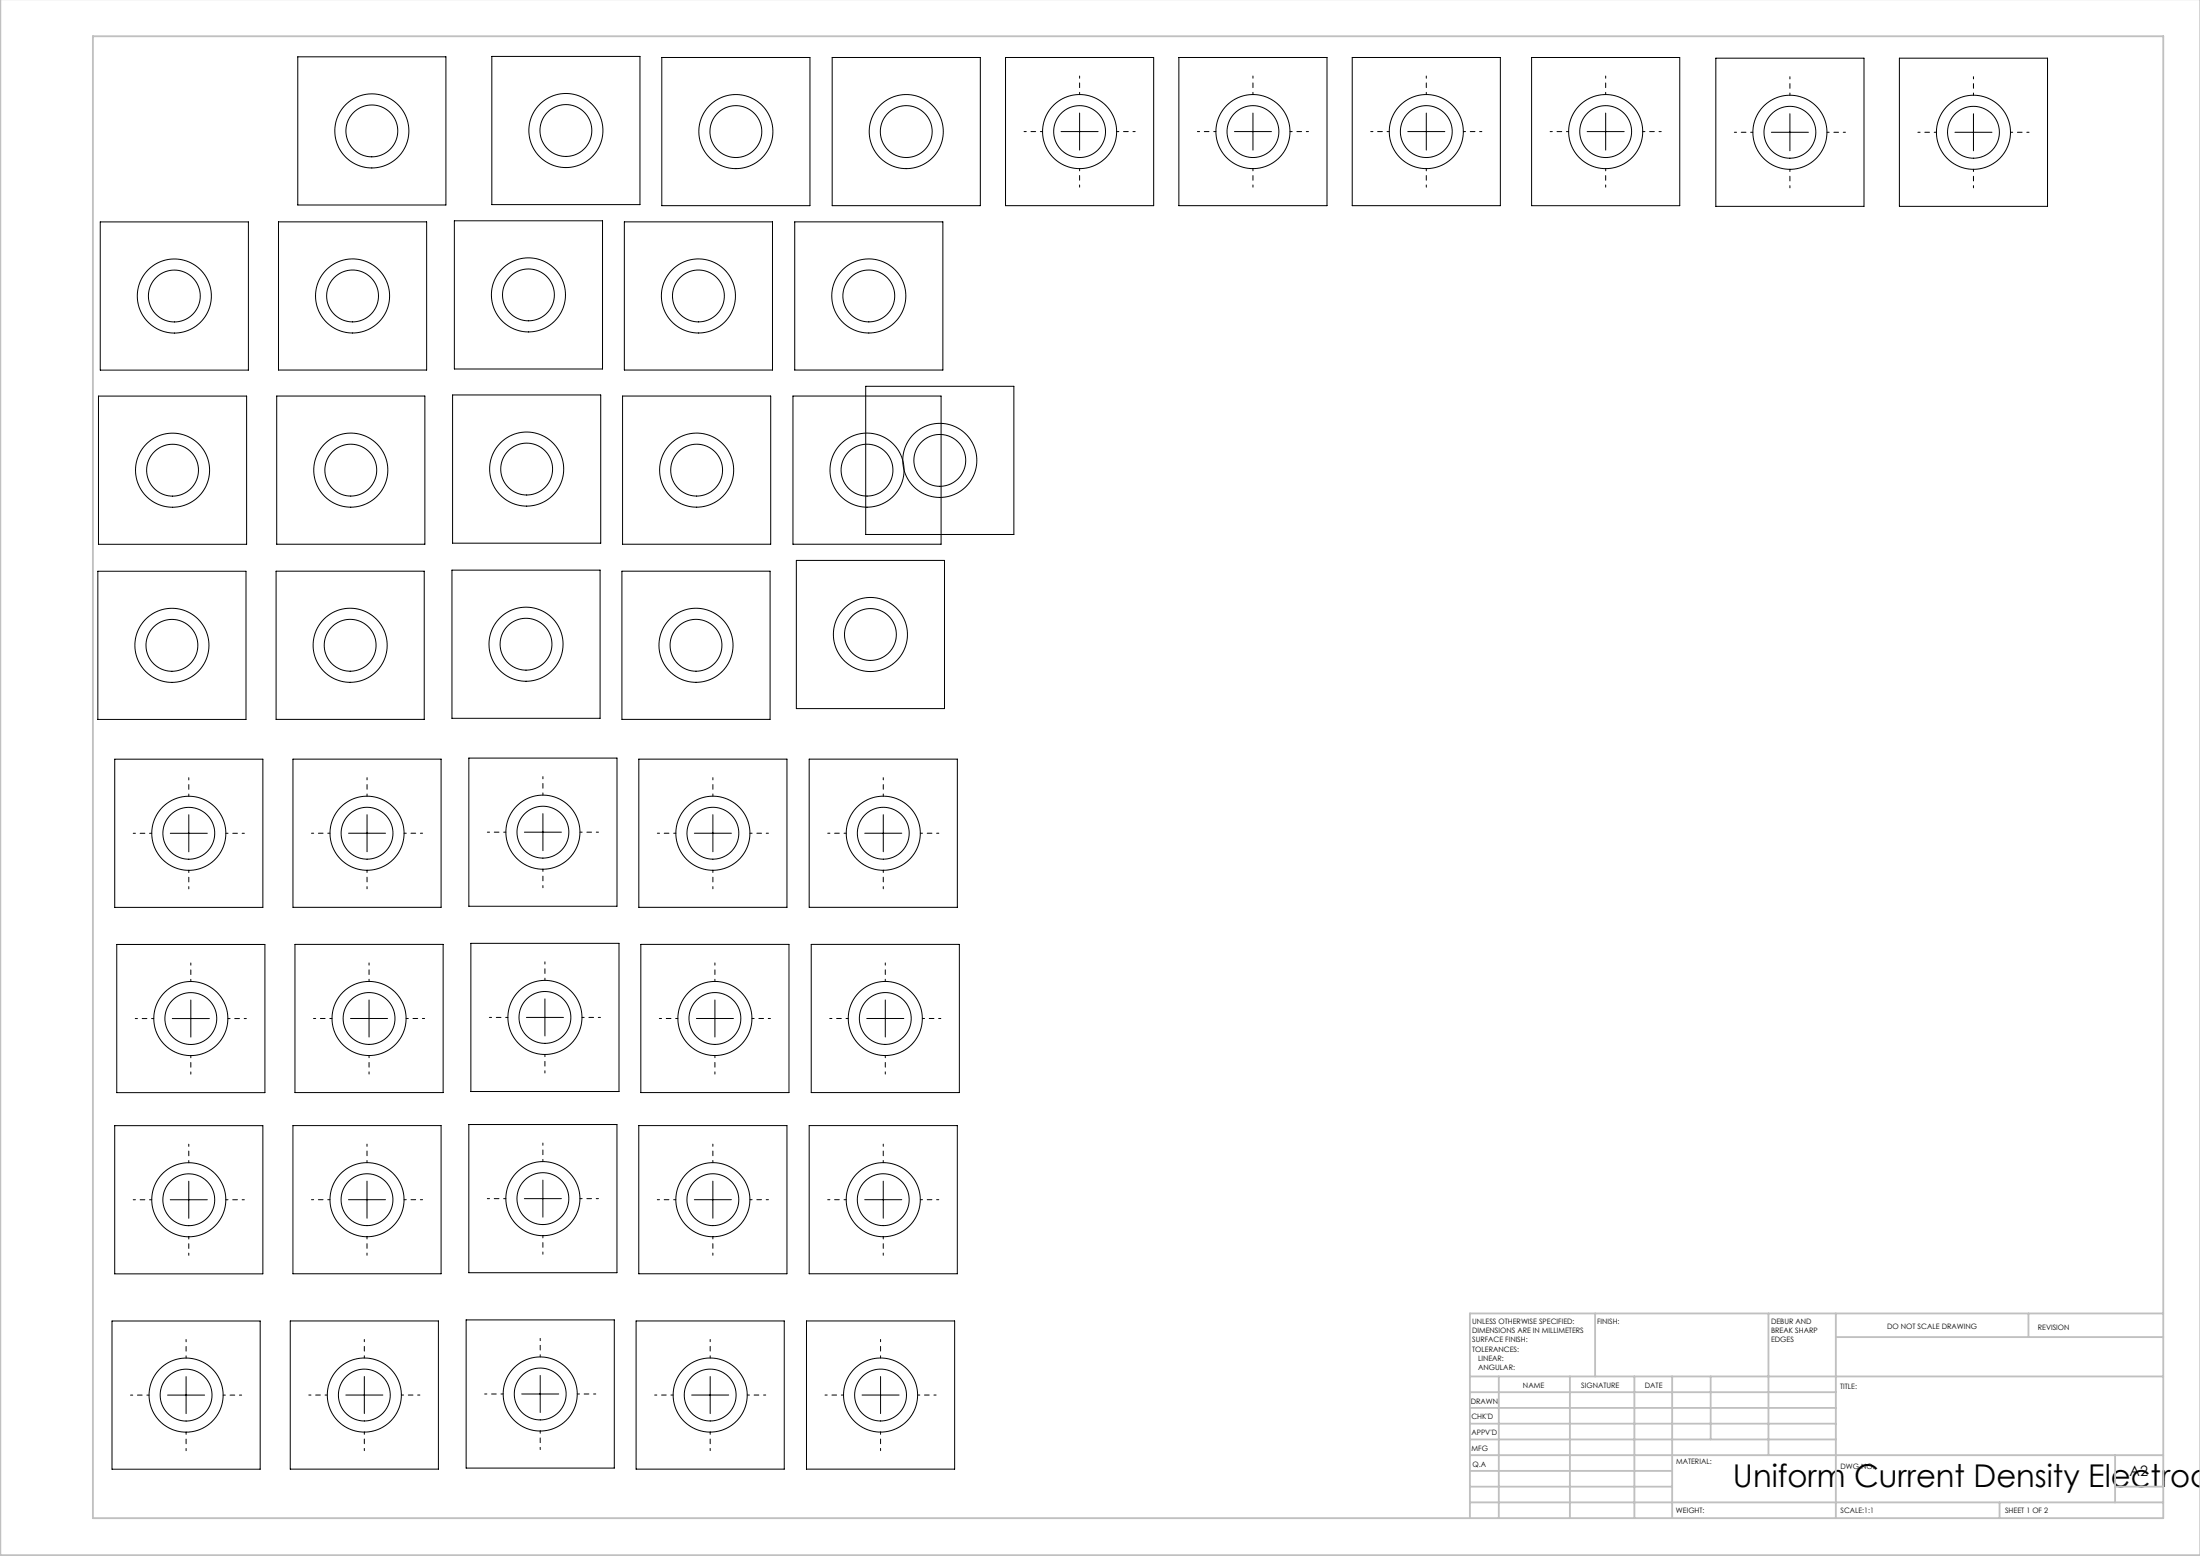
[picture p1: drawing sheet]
<svg xmlns="http://www.w3.org/2000/svg" width="594mm" height="420mm" viewBox="0 0 594 420" stroke-linecap="round" stroke-linejoin="round" font-family="sans-serif">
<g fill="none" stroke="#000" stroke-width=".27" stroke-dasharray="15.2 1.3 1.3 1.3" stroke-dashoffset="14.6">
<path d="M281.5 35.5h-5M291.5 25.5v-5M301.5 35.5h5M328.3 35.5h-5M338.3 25.5v-5M348.3 35.5h5M375.1 35.5h-5M385.1 25.5v-5M395.1 35.5h5M423.5 35.5h-5M433.5 25.5v-5M443.5 35.5h5"/>
<path d="M473.3 35.7h-5M483.3 25.7v-5M493.3 35.7h5M522.8 35.7h-5M532.8 25.7v-5M542.8 35.7h5M291.5 45.5v5M338.3 45.5v5M385.1 45.5v5M433.5 45.5v5M483.3 45.7v5M532.8 45.7v5"/>
<path d="M51 214.9v-5M99.1 214.9v-5M146.6 214.6v-5M192.5 214.9v-5M238.5 214.9v-5M41 224.9h-5M51 234.9v5M61 224.9h5M89.1 224.9h-5M99.1 234.9v5M109.1 224.9h5M136.6 224.6h-5"/>
<path d="M146.6 234.6v5M156.6 224.6h5M182.5 224.9h-5M192.5 234.9v5M202.5 224.9h5M228.5 224.9h-5M238.5 234.9v5M248.5 224.9h5M41.5 274.9h-5M51.5 264.9v-5M61.5 274.9h5M89.6 274.9h-5"/>
<path d="M99.6 264.9v-5M109.6 274.9h5M137.1 274.6h-5M147.1 264.6v-5M157.1 274.6h5M183 274.9h-5M193 264.9v-5M203 274.9h5M229 274.9h-5M239 264.9v-5M249 274.9h5M51.5 284.9v5"/>
<path d="M99.6 284.9v5M147.1 284.6v5M193 284.9v5M239 284.9v5M51 313.8v-5M99.1 313.8v-5M146.6 313.5v-5M192.5 313.8v-5M238.5 313.8v-5M41 323.8h-5M51 333.8v5M61 323.8h5"/>
<path d="M89.1 323.8h-5M99.1 333.8v5M109.1 323.8h5M136.6 323.5h-5M146.6 333.5v5M156.6 323.5h5M182.5 323.8h-5M192.5 333.8v5M202.5 323.8h5M228.5 323.8h-5M238.5 333.8v5M248.5 323.8h5"/>
<path d="M40.2 376.6h-5M50.2 366.6v-5M60.2 376.6h5M88.4 376.6h-5M98.4 366.6v-5M108.4 376.6h5M135.9 376.3h-5M145.9 366.3v-5M155.9 376.3h5M181.7 376.6h-5M191.7 366.6v-5M201.7 376.6h5"/>
<path d="M227.8 376.6h-5M237.8 366.6v-5M247.8 376.6h5M50.2 386.6v5M98.4 386.6v5M145.9 386.3v5M191.7 386.6v5M237.8 386.6v5"/>
</g>
<g fill="none" stroke="#000" stroke-width=".27">
<path d="M80.4 15.3h40v40h-40zM132.8 15.2h40v40h-40zM178.7 15.5h40v40h-40zM224.7 15.5h40v40h-40zM271.5 15.5h40v40h-40zM318.3 15.5h40v40h-40zM365.1 15.5h40v40h-40zM413.5 15.5h40v40h-40zM463.3 15.7h40v40h-40zM512.8 15.7h40v40h-40zM286.5 35.5h10M291.5 30.5v10"/>
<path d="M333.3 35.5h10M338.3 30.5v10M380.1 35.5h10M385.1 30.5v10M428.5 35.5h10M433.5 30.5v10M478.3 35.7h10M483.3 30.7v10M527.8 35.7h10M532.8 30.7v10M27.1 59.9h40v40h-40zM75.2 59.9h40v40h-40z"/>
<path d="M122.7 59.6h40v40h-40zM168.6 59.9h40v40h-40zM214.6 59.9h40v40h-40zM26.6 106.9h40v40h-40zM74.7 106.9h40v40h-40zM122.2 106.6h40v40h-40zM168.1 106.9h40v40h-40zM214.1 106.9h40v40h-40zM233.7 104.3h40v40h-40zM26.4 154.2h40v40h-40zM74.5 154.2h40v40h-40zM122 153.9h40v40h-40z"/>
<path d="M167.9 154.2h40v40h-40zM215 151.3h40v40h-40zM31 204.9h40v40h-40zM51 219.9v10M79.1 204.9h40v40h-40zM99.1 219.9v10M126.6 204.6h40v40h-40zM146.6 219.6v10M172.5 204.9h40v40h-40zM192.5 219.9v10M218.5 204.9h40v40h-40zM238.5 219.9v10"/>
<path d="M46 224.9h10M94.1 224.9h10M141.6 224.6h10M187.5 224.9h10M233.5 224.9h10M31.5 254.9h40v40h-40zM79.6 254.9h40v40h-40zM127.1 254.6h40v40h-40zM173 254.9h40v40h-40zM219 254.9h40v40h-40zM46.5 274.9h10M51.5 269.9v10"/>
<path d="M94.6 274.9h10M99.6 269.9v10M142.1 274.6h10M147.1 269.6v10M188 274.9h10M193 269.9v10M234 274.9h10M239 269.9v10M31 303.8h40v40h-40zM51 318.8v10M79.1 303.8h40v40h-40zM99.1 318.8v10"/>
<path d="M126.6 303.5h40v40h-40zM146.6 318.5v10M172.5 303.8h40v40h-40zM192.5 318.8v10M218.5 303.8h40v40h-40zM238.5 318.8v10M46 323.8h10M94.1 323.8h10M141.6 323.5h10M187.5 323.8h10M233.5 323.8h10M30.2 356.6h40v40h-40z"/>
<path d="M78.4 356.6h40v40h-40zM125.9 356.3h40v40h-40zM171.7 356.6h40v40h-40zM217.8 356.6h40v40h-40zM45.2 376.6h10M50.2 371.6v10M93.4 376.6h10M98.4 371.6v10M140.9 376.3h10M145.9 371.3v10M186.7 376.6h10M191.7 371.6v10"/>
<path d="M232.8 376.6h10M237.8 371.6v10"/>
<circle cx="100.4" cy="35.3" r="10"/>
<circle cx="100.4" cy="35.3" r="7"/>
<circle cx="152.8" cy="35.2" r="10"/>
<circle cx="152.8" cy="35.2" r="7"/>
<circle cx="198.7" cy="35.5" r="10"/>
<circle cx="198.7" cy="35.5" r="7"/>
<circle cx="244.7" cy="35.5" r="10"/>
<circle cx="244.7" cy="35.5" r="7"/>
<circle cx="291.5" cy="35.5" r="10"/>
<circle cx="291.5" cy="35.5" r="7"/>
<circle cx="338.3" cy="35.5" r="10"/>
<circle cx="338.3" cy="35.5" r="7"/>
<circle cx="385.1" cy="35.5" r="10"/>
<circle cx="385.1" cy="35.5" r="7"/>
<circle cx="433.5" cy="35.5" r="10"/>
<circle cx="433.5" cy="35.5" r="7"/>
<circle cx="483.3" cy="35.7" r="10"/>
<circle cx="483.3" cy="35.7" r="7"/>
<circle cx="532.8" cy="35.7" r="10"/>
<circle cx="532.8" cy="35.7" r="7"/>
<circle cx="47.1" cy="79.9" r="10"/>
<circle cx="47.1" cy="79.9" r="7"/>
<circle cx="95.2" cy="79.9" r="10"/>
<circle cx="95.2" cy="79.9" r="7"/>
<circle cx="142.7" cy="79.6" r="10"/>
<circle cx="142.7" cy="79.6" r="7"/>
<circle cx="188.6" cy="79.9" r="10"/>
<circle cx="188.6" cy="79.9" r="7"/>
<circle cx="234.6" cy="79.9" r="10"/>
<circle cx="234.6" cy="79.9" r="7"/>
<circle cx="46.6" cy="126.9" r="10"/>
<circle cx="46.6" cy="126.9" r="7"/>
<circle cx="94.7" cy="126.9" r="10"/>
<circle cx="94.7" cy="126.9" r="7"/>
<circle cx="142.2" cy="126.6" r="10"/>
<circle cx="142.2" cy="126.6" r="7"/>
<circle cx="188.1" cy="126.9" r="10"/>
<circle cx="188.1" cy="126.9" r="7"/>
<circle cx="234.1" cy="126.9" r="10"/>
<circle cx="234.1" cy="126.9" r="7"/>
<circle cx="253.7" cy="124.3" r="10"/>
<circle cx="253.7" cy="124.3" r="7"/>
<circle cx="46.4" cy="174.2" r="10"/>
<circle cx="46.4" cy="174.2" r="7"/>
<circle cx="94.5" cy="174.2" r="10"/>
<circle cx="94.5" cy="174.2" r="7"/>
<circle cx="142" cy="173.9" r="10"/>
<circle cx="142" cy="173.9" r="7"/>
<circle cx="187.9" cy="174.2" r="10"/>
<circle cx="187.9" cy="174.2" r="7"/>
<circle cx="235" cy="171.3" r="10"/>
<circle cx="235" cy="171.3" r="7"/>
<circle cx="51" cy="224.9" r="10"/>
<circle cx="51" cy="224.9" r="7"/>
<circle cx="99.1" cy="224.9" r="10"/>
<circle cx="99.1" cy="224.9" r="7"/>
<circle cx="146.6" cy="224.6" r="10"/>
<circle cx="146.6" cy="224.6" r="7"/>
<circle cx="192.5" cy="224.9" r="10"/>
<circle cx="192.5" cy="224.9" r="7"/>
<circle cx="238.5" cy="224.9" r="10"/>
<circle cx="238.5" cy="224.9" r="7"/>
<circle cx="51.5" cy="274.9" r="10"/>
<circle cx="51.5" cy="274.9" r="7"/>
<circle cx="99.6" cy="274.9" r="10"/>
<circle cx="99.6" cy="274.9" r="7"/>
<circle cx="147.1" cy="274.6" r="10"/>
<circle cx="147.1" cy="274.6" r="7"/>
<circle cx="193" cy="274.9" r="10"/>
<circle cx="193" cy="274.9" r="7"/>
<circle cx="239" cy="274.9" r="10"/>
<circle cx="239" cy="274.9" r="7"/>
<circle cx="51" cy="323.8" r="10"/>
<circle cx="51" cy="323.8" r="7"/>
<circle cx="99.1" cy="323.8" r="10"/>
<circle cx="99.1" cy="323.8" r="7"/>
<circle cx="146.6" cy="323.5" r="10"/>
<circle cx="146.6" cy="323.5" r="7"/>
<circle cx="192.5" cy="323.8" r="10"/>
<circle cx="192.5" cy="323.8" r="7"/>
<circle cx="238.5" cy="323.8" r="10"/>
<circle cx="238.5" cy="323.8" r="7"/>
<circle cx="50.2" cy="376.6" r="10"/>
<circle cx="50.2" cy="376.6" r="7"/>
<circle cx="98.4" cy="376.6" r="10"/>
<circle cx="98.4" cy="376.6" r="7"/>
<circle cx="145.9" cy="376.3" r="10"/>
<circle cx="145.9" cy="376.3" r="7"/>
<circle cx="191.7" cy="376.6" r="10"/>
<circle cx="191.7" cy="376.6" r="7"/>
<circle cx="237.8" cy="376.6" r="10"/>
<circle cx="237.8" cy="376.6" r="7"/>
</g>
<g fill="none" stroke="#c0c0c0" stroke-width=".5">
<path d="M.1 -.1v419.9h594M25.1 9.8h559v400h-559zM430.7 354.5v17M477.5 354.5v38.3M495.7 354.5v55.3M547.7 354.5v6.4M584.1 354.5h-187.2v55.3M396.9 371.5h187.2M396.9 375.8h98.8M404.7 371.5v38.3M423.9 371.5v38.3M441.3 371.5v38.3"/>
<path d="M451.5 371.5v38.3M461.9 371.5v17M495.7 360.9h88.4M396.9 388.5h98.8M396.9 384.3h98.8M396.9 380h98.8M396.9 397h54.6M396.9 392.8h187.2M571.1 392.8v12.7M396.9 405.5h187.2M396.9 401.3h54.6M539.9 405.5v4.3"/>
<path d="M571.1 401.3h13"/>
</g>
<text font-size="8.5" x="467.9" y="401.5">Uniform Current Density Electrod</text>
<text font-size="3.9" x="575" y="398.4">A2</text>
<g font-size="2">
<text x="397.5" y="357.4">UNLESS OTHERWISE SPECIFIED:</text>
<text x="397.5" y="359.9">DIMENSIONS ARE IN MILLIMETERS</text>
<text x="431.2" y="357.4">FINISH:</text>
<text x="478.2" y="357.3">DEBUR AND</text>
<text x="478.2" y="359.8">BREAK SHARP</text>
<text x="509.5" y="358.8">DO NOT SCALE DRAWING</text>
<text x="550.2" y="359">REVISION</text>
<text x="397.5" y="362.4">SURFACE FINISH:</text>
<text x="397.5" y="364.9">TOLERANCES:</text>
<text x="478.2" y="362.3">EDGES</text>
<text x="399.1" y="367.4">LINEAR:</text>
<text x="399.1" y="369.9">ANGULAR:</text>
<text x="411.2" y="374.8">NAME</text>
<text x="426.9" y="374.7">SIGNATURE</text>
<text x="444.1" y="374.7">DATE</text>
<text x="496.8" y="375">TITLE:</text>
<text x="397.1" y="378.9">DRAWN</text>
<text x="397.3" y="383.1">CHK'D</text>
<text x="397.3" y="387.2">APPV'D</text>
<text x="397.3" y="391.6">MFG</text>
<text x="397.5" y="395.9">Q.A</text>
<text x="452.5" y="395.3">MATERIAL:</text>
<text x="497" y="396.4">DWG NO.</text>
<text x="452.5" y="408.3">WEIGHT:</text>
<text x="497" y="408.4">SCALE:1:1</text>
<text x="541.4" y="408.4">SHEET 1 OF 2</text>
</g>
</svg>
